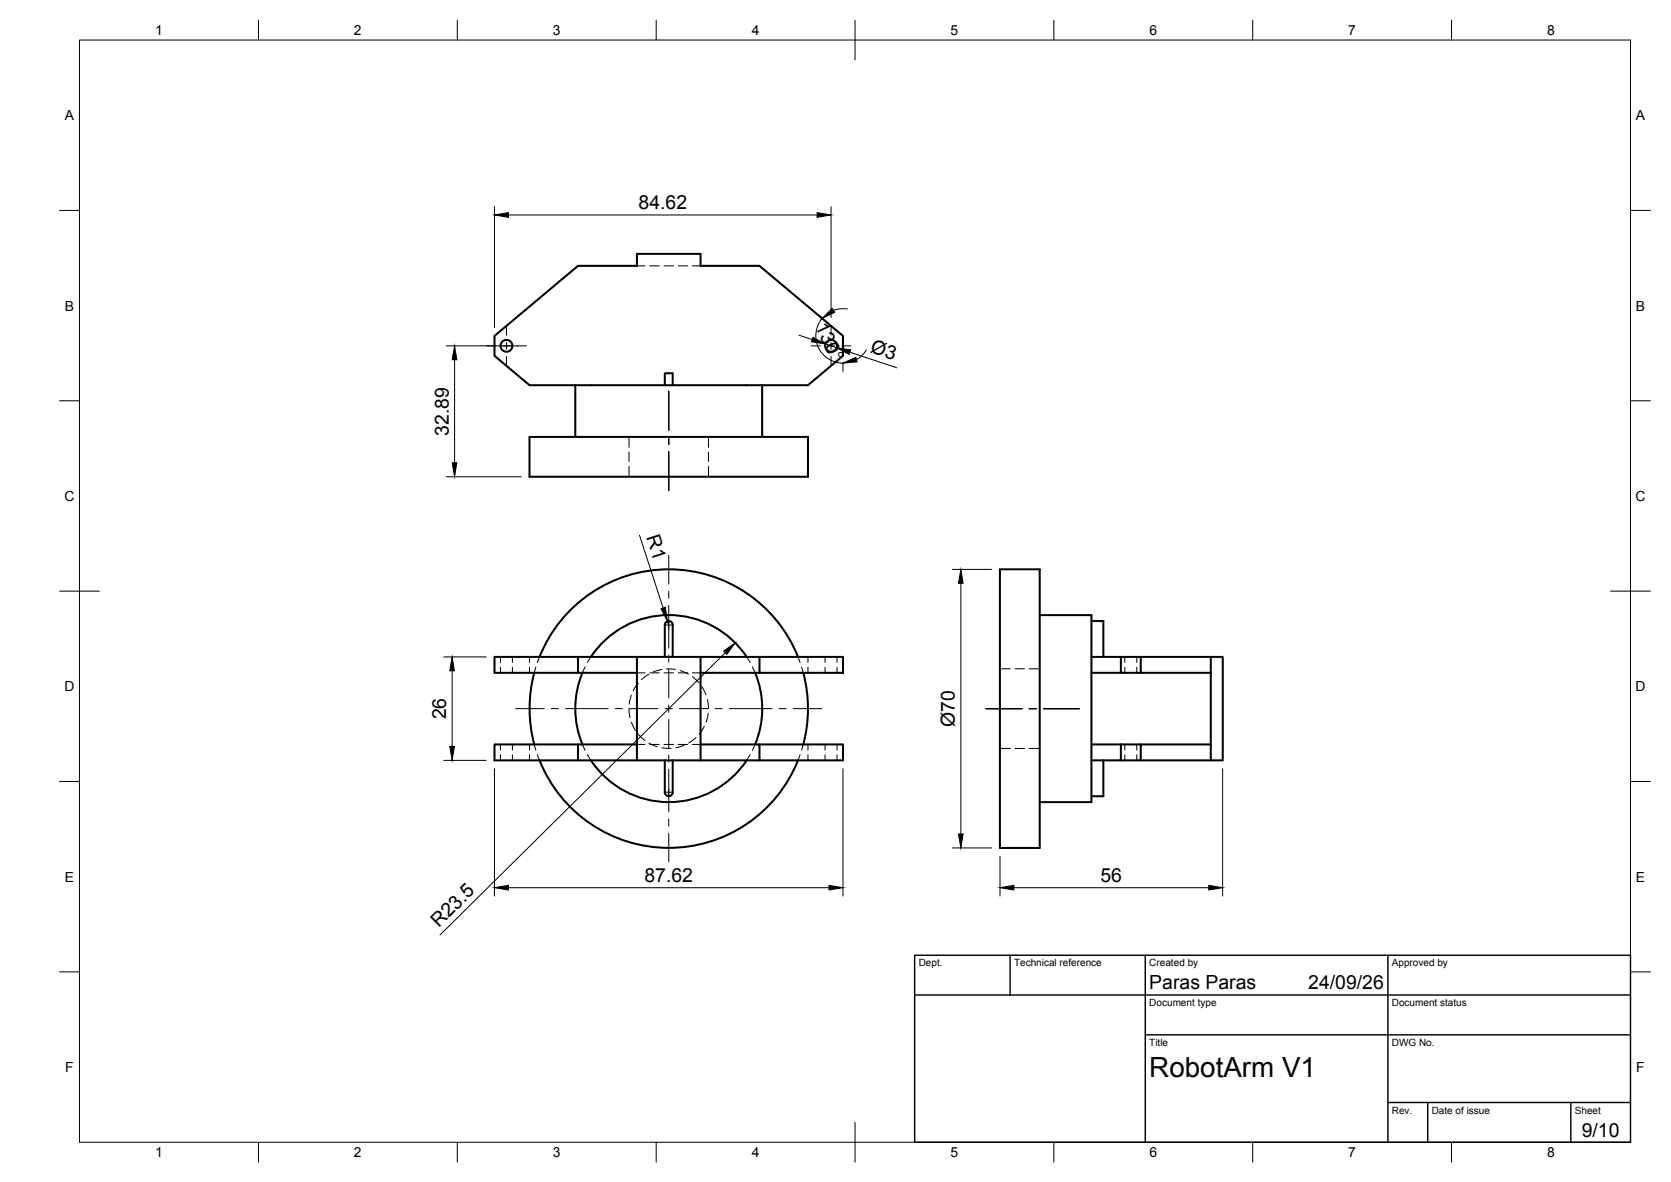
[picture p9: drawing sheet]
<svg xmlns="http://www.w3.org/2000/svg" width="420mm" height="297mm" viewBox="0 0 420 297" stroke-linecap="round" stroke-linejoin="round" font-family="sans-serif">
<!-- layer: Hidden -->
<g fill="none" stroke="#000" stroke-width=".25">
<path d="M160.1 66.8h2.1M163.4 66.8h2.4M167 66.8h2.3M170.5 66.8h2.4M174.1 66.8h2M158.2 109.8v2.6M158.2 113.6v2.4M158.2 117.2v2.6M178.1 109.8v2.6M178.1 113.6v2.4M178.1 117.2v2.6M125.8 165.1v1.4"/>
<path d="M125.8 167.7v1.4M128.8 165.1v1.4M128.8 167.7v1.4M133.1 165.1v1.4M133.1 167.7v1.4M134.7 167.6l-.4 1.5M135.7 165.1l-.6 1.4M147.1 167.6l-.7 1.5M148.6 165.1l-.9 1.4M158.2 178.1l.2 2.3M158.7 174.7l-.5 2.2M160.1 169.1h2.1"/>
<path d="M160.5 171.7l-1.3 1.9M163.1 169.4l-1.8 1.4M163.4 169.1h2.4M166.4 168.2l-2.2 .7M167 169.1h2.3M167.6 168.1l2.3 .1M170.5 169.1h2.4M171 168.5l2.1 .9M174.1 170.1l1.7 1.5M174.1 169.1h2M176.5 172.6l1 2.1M177.9 175.8l.2 2.3"/>
<path d="M178.1 179.2l-.6 2.3M187.7 165.1l.9 1.4M189.2 167.6l.7 1.5M200.6 165.1l.6 1.4M201.5 167.6l.5 1.5M203.2 165.1v1.4M203.2 167.7v1.4M207.5 165.1v1.4M207.5 167.7v1.4M210.5 165.1v1.4M210.5 167.7v1.4M251.4 168.1h2.6"/>
<path d="M255.2 168.1h2.4M258.8 168.1h2.6M282.8 165.1v1.4M282.8 167.7v1.4M285.8 165.1v1.4M285.8 167.7v1.4M125.8 187.1v1.4M125.8 189.7v1.4M128.8 187.1v1.4M128.8 189.7v1.4M133.1 187.1v1.4M133.1 189.7v1.4"/>
<path d="M134.3 187.1l.4 1.4M135.1 189.7l.6 1.4M146.4 187.1l.7 1.5M147.7 189.7l.9 1.4M158.7 181.5l1.1 2.1M160.1 187.1h2.1M160.5 184.5l1.7 1.6M163.2 186.7l2.1 1M163.4 187.1h2.4M166.4 187.9l2.3 .2M167 187.1h2.3M170.5 187.1h2.4"/>
<path d="M172.1 187.2l-2.2 .7M174.1 187.1h2M175 185.3l-1.8 1.4M177.1 182.5l-1.3 2M188.6 189.7l-.9 1.4M189.9 187.1l-.7 1.5M201.2 189.7l-.6 1.4M202 187.1l-.5 1.4M203.2 187.1v1.4M203.2 189.7v1.4M207.5 187.1v1.4M207.5 189.7v1.4"/>
<path d="M210.5 187.1v1.4M210.5 189.7v1.4M251.4 188.1h2.6M255.2 188.1h2.4M258.8 188.1h2.6M282.8 187.1v1.4M282.8 189.7v1.4M285.8 187.1v1.4M285.8 189.7v1.4"/>
</g>
<!-- layer: Visible -->
<g fill="none" stroke="#000" stroke-width=".51">
<path d="M124.3 84.4l21-17.6h14.8v-3h16v3h14.9l21 17.6v5l-8.8 7.4h-70.1l-8.8-7.4zM144.7 96.8v13M167.2 96.8v-3h1.9v3M191.6 96.8v13M133.1 109.8h70.1v10h-70.1zM251.4 143.1h10v70h-10zM261.4 154.6h13v10.5M274.4 156.1h3v9M134.3 169.1a35 35 0 0 0 0 18M135.7 165.1a35 35 0 0 1 32.5-22 35 35 0 0 1 32.5 22M145.3 165.1h-21v4h21M146.4 169.1a23.5 23.5 0 0 0 0 18"/>
<path d="M160.1 165.1h-14.8v4h14.8M167.2 165.1v-8a1.01 1.01 0 0 1 1-1 1.01 1.01 0 0 1 1 1l-.1 8M176.1 165.1h-16v26h16M176.1 165.1v26M176.1 169.1h14.9M176.1 165.1h14.9M187.7 165.1a23.5 23.5 0 0 0-39.1 0M189.9 169.1a23.5 23.5 0 0 1 0 18M191 165.1h21v4h-21zM202 169.1a35 35 0 0 1 0 18M274.4 169.1v18M281.8 165.1h-7.4v4h7.4"/>
<path d="M286.8 165.1h-5v4h5M304.4 169.1v-4h3v26h-3v-4M304.4 165.1h-17.6v4h17.6M304.4 169.1v18M135.7 191.1a35 35 0 0 0 32.5 22 35 35 0 0 0 32.5-22M145.3 187.1h-21v4h21M160.1 187.1h-14.8v4h14.8M167.2 191.1v8a1.01 1.01 0 0 0 1 1 1.01 1.01 0 0 0 1-1l-.1-8M176.1 187.1h14.9v4h-14.9M187.7 191.1a23.5 23.5 0 0 1-39.1 0M191 187.1h21v4h-21M274.4 191.1v10.5h-13"/>
<path d="M277.4 191.1v9h-3M281.8 187.1h-7.4v4M286.8 187.1h-5v4h-7.4M286.8 191.1h17.6M304.4 187.1h-17.6v4h-5"/>
<circle cx="127.3" cy="86.9" r="1.49"/>
<circle cx="209" cy="86.9" r="1.49"/>
</g>
<!-- layer: BORDER -->
<g fill="none" stroke="#000" stroke-width=".25">
<path d="M20 10.1h390v276.9h-390zM65 5.1v5M115 5.1v5M165 5.1v5M215 5.1v10M265 5.1v5M315 5.1v5M365 5.1v5M15 52.9h5M410 52.9h5M15 100.7h5M410 100.7h5"/>
<path d="M15 148.6h10M405 148.6h10M15 196.4h5M410 196.4h5M15 244.2h5M410 244.2h5M65 287v5M115 287v5M165 287v5M215 282.1v9.9M265 287v5M315 287v5"/>
<path d="M365 287v5"/>
</g>
<!-- layer: TITLEBLOCK -->
<path d="M230 240.1h180v46.9h-180zM230 250h180M254 240.1v9.9M288 240.1v46.9M349 240.1v46.9M288 260.1h122M349 277.1h61M359 277.1v9.9M395 277.1v9.9" fill="none" stroke="#000" stroke-width=".36"/>
<!-- layer: Smart Centers -->
<g fill="none" stroke="#000" stroke-width=".25">
<path d="M122.3 86.9h2.4M126.4 86.9h1.8M127.3 81.9v2.3M127.3 86v1.8M127.3 89.6v2.3M130 86.9h2.3M168.1 98.3v9.8M204 86.9h2.3M208.1 86.9h1.7M209 81.9v2.3M209 86v1.8M209 89.6v2.3"/>
<path d="M211.6 86.9h2.4M168.1 109.9v1.8M168.1 113.5v9.8M168.1 139.6v7.2M167.3 157.1h1.7M168.1 148.6v1.8M168.1 152.1v10.8M129.6 178.1h7.2M138.6 178.1h1.8M142.2 178.1h10.7M154.7 178.1h1.8M158.3 178.1h7.2"/>
<path d="M167.3 178.1h1.7M168.1 164.6v1.8M168.1 168.2v7.2M168.1 177.2v1.8M170.8 178.1h7.2M179.8 178.1h1.8M183.4 178.1h10.7M195.9 178.1h1.8M199.5 178.1h7.2M247.9 178.1h9.1M258.8 178.1h1.8M262.4 178.1h9"/>
<path d="M167.3 199.1h1.7M168.1 180.8v7.2M168.1 189.7v1.8M168.1 193.3v10.7M168.1 205.8v1.8M168.1 209.4v7.2"/>
</g>
<!-- layer: FD_Dimensions -->
<g fill="none" stroke="#000" stroke-width=".25">
<path d="M124.3 51.9v30.4M127.8 54h77.7M209 51.9v27.9M213.1 77.7l-1.8-.1-1.7 .4M112.2 86.9h18M114.3 90.4v25.9M200.9 84.2l3.3 1.1M206.7 80a6.8 6.8 0 0 0-.9 7.3 6.8 6.8 0 0 0 6.2 4M207.5 86.4l2.9 1M212 91.5v1.9M213.7 88.5l11.8 3.9M217.9 87.9l-1.1 1.4-1.4 1.1"/>
<path d="M112.2 119.8h18.8M160.8 134.5l6 18.3M167.8 156.1l.3 1M239.5 143.1h9.8M241.6 146.6v63M111.6 165.1h10.6M113.7 168.6v19M182.4 164l-71.8 71M111.6 191.1h10.6M124.3 193.2v32M212 193.2v32M307.4 193.2v32"/>
<path d="M239.5 213.1h9.8M251.4 215.2v10M127.8 223.1h80.6M254.9 223.1h49"/>
</g>
<g fill="#000" stroke="#000" stroke-width=".25">
<path d="M124.3 54l3.5-.6v1.2zM205.5 53.4l3.5 .6-3.5 .6zM206.7 80l2.5-2.5 .7 1zM114.3 86.9l.6 3.5h-1.2zM204.4 84.8l3.1 1.6-3.5-.5zM210.4 87.4l3.5 .5-.4 1.2zM212 91.3l3.2-1.5 .3 1.1zM113.7 116.3h1.2l-.6 3.5zM166.2 153l1.1-.4 .5 3.5zM241.6 143.1l.6 3.5h-1.2zM113.7 165.1l.6 3.5h-1.2zM182 163.6l2.8-2-2 2.8z"/>
<path d="M113.1 187.6h1.2l-.6 3.5zM241 209.6h1.2l-.6 3.5zM124.3 223.1l3.5-.6v1.2zM208.4 222.5l3.6 .6-3.6 .6zM251.4 223.1l3.5-.6v1.2zM303.9 222.5l3.5 .6-3.5 .6z"/>
</g>
<text font-size="7" x="289" y="270.6">RobotArm V1</text>
<g font-size="4.9">
<text x="160.6" y="52.6">84.62</text>
<text x="204.9" y="82" transform="rotate(65 204.9 82)">130°</text>
<text x="218.7" y="88.5" transform="rotate(18 218.7 88.5)">Ø3</text>
<text x="112.8" y="109.5" transform="rotate(-90 112.8 109.5)">32.89</text>
<text x="162.4" y="135" transform="rotate(72 162.4 135)">R1</text>
<text x="112.2" y="180.8" transform="rotate(-90 112.2 180.8)">26</text>
<text x="240.1" y="182.7" transform="rotate(-90 240.1 182.7)">Ø70</text>
<text x="162.1" y="221.6">87.62</text>
<text x="276.7" y="221.6">56</text>
<text x="110.3" y="233.2" transform="rotate(-45 110.3 233.2)">R23.5</text>
<text x="289" y="248.5">Paras Paras</text>
<text x="329" y="248.5">24/09/26</text>
<text x="397.7" y="285.7">9/10</text>
</g>
<g font-size="3.5">
<text x="39" y="8.8">1</text>
<text x="89" y="8.8">2</text>
<text x="139" y="8.8">3</text>
<text x="189" y="8.8">4</text>
<text x="239" y="8.8">5</text>
<text x="289" y="8.8">6</text>
<text x="339" y="8.8">7</text>
<text x="389" y="8.8">8</text>
<text x="16.3" y="30.2">A</text>
<text x="411.3" y="30.2">A</text>
<text x="16.3" y="78">B</text>
<text x="411.3" y="78">B</text>
<text x="16.2" y="125.9">C</text>
<text x="411.2" y="125.9">C</text>
<text x="16.2" y="173.7">D</text>
<text x="411.2" y="173.7">D</text>
<text x="16.3" y="221.6">E</text>
<text x="411.3" y="221.6">E</text>
<text x="16.4" y="269.4">F</text>
<text x="411.4" y="269.4">F</text>
<text x="39" y="290.8">1</text>
<text x="89" y="290.8">2</text>
<text x="139" y="290.8">3</text>
<text x="189" y="290.8">4</text>
<text x="239" y="290.8">5</text>
<text x="289" y="290.8">6</text>
<text x="339" y="290.8">7</text>
<text x="389" y="290.8">8</text>
</g>
<g font-size="2.5">
<text x="231" y="242.9">Dept.</text>
<text x="255" y="242.9">Technical reference</text>
<text x="289" y="242.9">Created by</text>
<text x="350" y="242.9">Approved by</text>
<text x="289" y="252.8">Document type</text>
<text x="350" y="252.8">Document status</text>
<text x="289" y="262.9">Title</text>
<text x="350" y="262.9">DWG No.</text>
<text x="350" y="279.9">Rev.</text>
<text x="360" y="279.9">Date of issue</text>
<text x="396" y="279.9">Sheet</text>
</g>
</svg>
